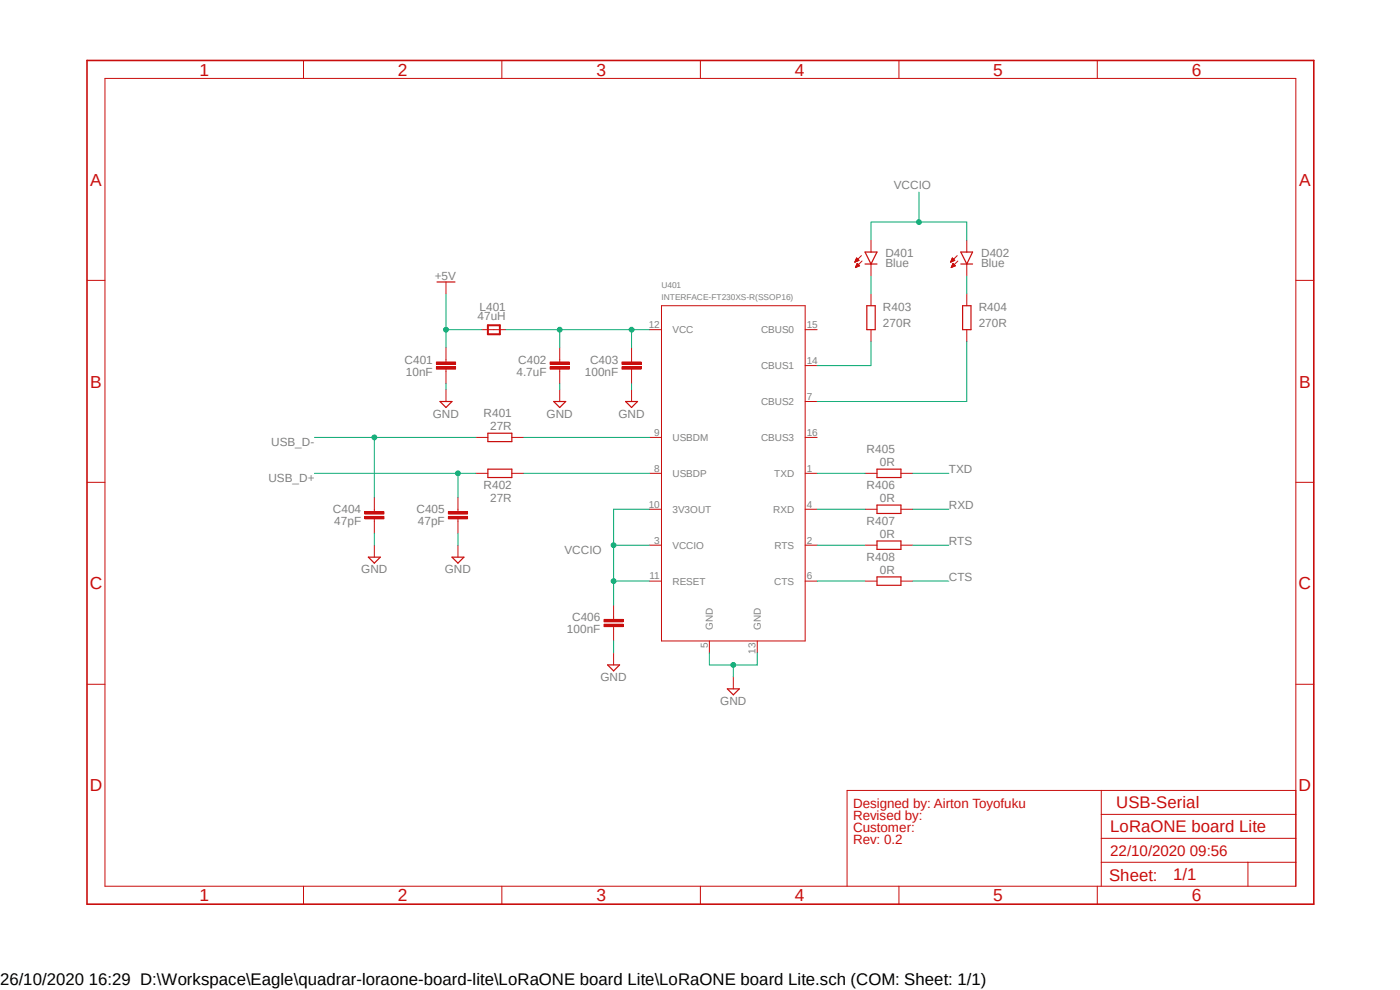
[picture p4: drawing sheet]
<svg xmlns="http://www.w3.org/2000/svg" width="297mm" height="210mm" viewBox="0 0 297 210" stroke-linecap="round" stroke-linejoin="round" font-family="sans-serif">
<path d="M17.9 12.5l261.2 179.9M279.1 12.5l-261.2 179.9" fill="none" stroke="#fff" stroke-width=".21"/>
<g fill="none" stroke="#c90d0c" stroke-width=".21">
<path d="M22.3 16.6h252.6v171.4h-252.6zM64.4 12.8v3.8M106.5 12.8v3.8M148.6 12.8v3.8M190.7 12.8v3.8M232.8 12.8v3.8M18.5 59.5h3.8M94.6 59.8v2.6M274.9 59.5h3.8M18.5 102.3h3.8M97.2 108v.5M97.2 110.1v.5"/>
<path d="M274.9 102.3h3.8M130.2 138.5v2.6M18.5 145.2h3.8M274.9 145.2h3.8M233.6 167.7v20.3M233.6 177.8h41.3M233.6 172.8h41.3M274.9 167.7h-95.2v20.3M64.4 188v3.8M106.5 188v3.8M148.6 188v3.8M190.7 188v3.8"/>
<path d="M232.8 188v3.8M233.6 182.9h41.3M264.8 182.9v5.1"/>
</g>
<path d="M18.5 12.8h260.2v179h-260.2z" fill="none" stroke="#c90d0c" stroke-width=".34"/>
<path d="M92.7 59.8h3.8M128.9 141.1h2.5l-1.2 1.2z" fill="none" stroke="#c90d0c" stroke-width=".25"/>
<path d="M95.1 109.6h4.1v.5h-4.1z" fill-rule="evenodd" fill="#c90d0c"/>
<path d="M95.1 109.6h4.1v.5h-4.1z" fill="none" stroke="#c90d0c" stroke-width=".21"/>
<path d="M95.1 108.5h4.1v.6h-4.1z" fill-rule="evenodd" fill="#c90d0c"/>
<path d="M79.4 108v.5M79.4 110.1v.5M95.1 108.5h4.1v.6h-4.1zM97.2 105.5v2.5M97.2 110.6v2.5" fill="none" stroke="#c90d0c" stroke-width=".21"/>
<path d="M77.4 109.6h4v.5h-4z" fill-rule="evenodd" fill="#c90d0c"/>
<path d="M77.4 109.6h4v.5h-4z" fill="none" stroke="#c90d0c" stroke-width=".21"/>
<path d="M77.4 108.5h4v.6h-4z" fill-rule="evenodd" fill="#c90d0c"/>
<path d="M94.6 76.3v.5M94.6 78.3v.5M77.4 108.5h4v.6h-4zM79.4 105.5v2.5M79.4 110.6v2.5" fill="none" stroke="#c90d0c" stroke-width=".21"/>
<path d="M92.6 77.8h4v.5h-4z" fill-rule="evenodd" fill="#c90d0c"/>
<path d="M92.6 77.8h4v.5h-4z" fill="none" stroke="#c90d0c" stroke-width=".21"/>
<path d="M92.6 76.8h4v.5h-4z" fill-rule="evenodd" fill="#c90d0c"/>
<path d="M92.6 76.8h4v.5h-4zM94.6 73.7v2.6M94.6 78.8v2.6M118.7 76.3v.5M118.7 78.3v.5" fill="none" stroke="#c90d0c" stroke-width=".21"/>
<path d="M116.7 77.8h4.1v.5h-4.1z" fill-rule="evenodd" fill="#c90d0c"/>
<path d="M116.7 77.8h4.1v.5h-4.1z" fill="none" stroke="#c90d0c" stroke-width=".21"/>
<path d="M116.7 76.8h4.1v.5h-4.1z" fill-rule="evenodd" fill="#c90d0c"/>
<path d="M116.7 76.8h4.1v.5h-4.1zM118.7 73.7v2.6M118.7 78.8v2.6M134 76.3v.5M134 78.3v.5" fill="none" stroke="#c90d0c" stroke-width=".21"/>
<path d="M132 77.8h4v.5h-4z" fill-rule="evenodd" fill="#c90d0c"/>
<path d="M132 77.8h4v.5h-4z" fill="none" stroke="#c90d0c" stroke-width=".21"/>
<path d="M132 76.8h4v.5h-4z" fill-rule="evenodd" fill="#c90d0c"/>
<path d="M132 76.8h4v.5h-4zM134 73.7v2.6M134 78.8v2.6M130.2 130.9v.5M130.2 132.9v.5" fill="none" stroke="#c90d0c" stroke-width=".21"/>
<path d="M128.1 132.4h4.1v.5h-4.1z" fill-rule="evenodd" fill="#c90d0c"/>
<path d="M128.1 132.4h4.1v.5h-4.1z" fill="none" stroke="#c90d0c" stroke-width=".21"/>
<path d="M128.1 131.4h4.1v.5h-4.1z" fill-rule="evenodd" fill="#c90d0c"/>
<g fill="none" stroke="#c90d0c" stroke-width=".21">
<path d="M181.4 55.5h.1M181.4 55.5h.3M181.4 55.4h.5M181.5 55.3h.6M181.5 56.7h.1M181.5 55.2h.7M181.5 56.6h.3M181.6 55.1h.5M181.6 56.5h.4M181.6 55h.4M181.6 56.4h.6M181.7 54.9h.2"/>
<path d="M181.7 56.3h.6M181.7 54.8h.1M181.7 56.3h.5M181.7 54.7l.5 .5-.8 .4zM181.7 56.2h.5M181.8 56h.3M181.8 56h.1M181.8 55.9h.1M181.9 55.9l-.4 .9M181.9 55.9l.5 .5-.9 .4M182.8 54.2l-1.4 1.4M182.9 55.4l-1.4 1.4"/>
<path d="M184.8 50.9v2.6M184.8 56v2.5M201.7 55.5h.1M201.7 55.5h.3M201.8 55.4h.4M201.8 55.3h.6M201.8 56.7h.1M201.8 55.2h.7M201.8 56.6h.3M201.9 55.1h.5M201.9 56.5h.5M201.9 55h.4"/>
<path d="M201.9 56.4h.7M202 54.9h.2M202 54.8h.1M202 56.3h.6M202 54.7h.1M202.1 56.2h.4M202.1 56h.3M202.1 54.7l-.4 .9M202.1 54.7l.5 .5-.9 .4M202.1 56h.2M202.1 55.9h.1M202.2 55.9l-.4 .9"/>
<path d="M202.2 55.9l.5 .5-.9 .4M203.1 54.2l-1.4 1.4M203.2 55.4l-1.4 1.4M205.1 50.9v2.6M205.1 56v2.5M102.2 69.9h5.1M137.8 69.9h2.5M140.3 64.9h30.5v71.1h-30.5zM170.8 69.9h2.6M170.8 77.6h2.6M184.8 62.4v2.5M184.8 69.9v2.6"/>
<path d="M205.1 62.4v2.5M205.1 69.9v2.6M94.6 82.6v2.6M101 92.8h2.5M108.6 92.8h2.5M118.7 82.6v2.6M134 82.6v2.6M137.8 92.8h2.5M170.8 92.8h2.6M170.8 85.2h2.6M79.4 115.7v2.5M97.2 115.7v2.5"/>
<path d="M101 100.4h2.5M108.6 100.4h2.5M137.8 100.4h2.5M137.8 115.7h2.5M137.8 108h2.5M170.8 100.4h2.6M170.8 115.7h2.6M170.8 108h2.6M183.5 100.4h2.6M183.5 115.7h2.6M183.5 108h2.6M191.1 100.4h2.6"/>
<path d="M191.1 115.7h2.6M191.1 108h2.6M128.1 131.4h4.1v.5h-4.1zM130.2 128.4v2.5M130.2 133.4v2.6M137.8 123.3h2.5M150.5 136v2.5M160.7 136v2.5M170.8 123.3h2.6M183.5 123.3h2.6M191.1 123.3h2.6M155.6 143.6v2.5"/>
</g>
<g fill="none" stroke="#c90d0c" stroke-width=".25">
<path d="M183.5 53.5h2.6l-1.3 2.5zM183.5 56h2.6M203.8 56h2.5M203.8 53.5h2.5l-1.2 2.5zM183.9 64.9h1.8v5h-1.8zM204.2 64.9h1.8v5h-1.8zM93.3 85.2h2.6l-1.3 1.2zM103.5 99.5h5.1v1.8h-5.1zM103.5 91.9h5.1v1.8h-5.1zM117.5 85.2h2.5l-1.3 1.2zM132.7 85.2h2.6l-1.3 1.2zM186.1 99.5h5v1.8h-5z"/>
<path d="M78.1 118.2h2.6l-1.3 1.3zM95.9 118.2h2.5l-1.2 1.3zM186.1 107.1h5v1.8h-5zM186.1 114.8h5v1.7h-5zM186.1 122.4h5v1.8h-5zM154.3 146.1h2.5l-1.2 1.3z"/>
</g>
<path d="M103.5 69h2.5v1.9h-2.5z" fill="none" stroke="#c90d0c" stroke-width=".42"/>
<path d="M94.6 62.4v11.3M94.6 69.9h7.6" fill="none" stroke="#0dab76" stroke-width=".21"/>
<circle cx="94.6" cy="69.9" r=".51" fill="#0dab76"/>
<g fill="none" stroke="#0dab76" stroke-width=".21">
<path d="M107.3 69.9h30.5M118.7 69.9v3.8"/>
<circle cx="94.6" cy="69.9" r=".51"/>
</g>
<circle cx="118.7" cy="69.9" r=".51" fill="#0dab76"/>
<g fill="none" stroke="#0dab76" stroke-width=".21">
<path d="M134 69.9v3.8"/>
<circle cx="118.7" cy="69.9" r=".51"/>
</g>
<circle cx="134" cy="69.9" r=".51" fill="#0dab76"/>
<g fill="none" stroke="#0dab76" stroke-width=".21">
<path d="M94.6 81.4v1.2M118.7 81.4v1.2M134 81.4v1.2M79.4 113.1v2.6M97.2 113.1v2.6M150.5 138.5v2.6h10.2v-2.6M155.6 141.1v2.5"/>
<circle cx="134" cy="69.9" r=".51"/>
</g>
<circle cx="155.6" cy="141.1" r=".51" fill="#0dab76"/>
<g fill="none" stroke="#0dab76" stroke-width=".21">
<path d="M66.7 92.8h34.3M79.4 92.8v12.7M111.1 92.8h26.7M111.1 100.4h26.7M130.2 136v2.5"/>
<circle cx="155.6" cy="141.1" r=".51"/>
</g>
<circle cx="79.4" cy="92.8" r=".51" fill="#0dab76"/>
<g fill="none" stroke="#0dab76" stroke-width=".21">
<path d="M66.7 100.4h34.3M97.2 100.4v5.1"/>
<circle cx="79.4" cy="92.8" r=".51"/>
</g>
<circle cx="97.2" cy="100.4" r=".51" fill="#0dab76"/>
<g fill="none" stroke="#0dab76" stroke-width=".21">
<path d="M130.2 115.7h7.6M137.8 108h-7.6v20.4"/>
<circle cx="97.2" cy="100.4" r=".51"/>
</g>
<circle cx="130.2" cy="115.7" r=".51" fill="#0dab76"/>
<g fill="none" stroke="#0dab76" stroke-width=".21">
<path d="M130.2 123.3h7.6"/>
<circle cx="130.2" cy="115.7" r=".51"/>
</g>
<circle cx="130.2" cy="123.3" r=".51" fill="#0dab76"/>
<g fill="none" stroke="#0dab76" stroke-width=".21">
<path d="M184.8 50.9v-3.8h20.3v3.8M194.9 40.8v6.3"/>
<circle cx="130.2" cy="123.3" r=".51"/>
</g>
<circle cx="194.9" cy="47.1" r=".51" fill="#0dab76"/>
<g fill="none" stroke="#0dab76" stroke-width=".21">
<path d="M184.8 58.5v3.9M205.1 58.5v3.9M184.8 72.5v5.1h-11.4M205.1 72.5v12.7h-31.7M173.4 108h10.1M173.4 100.4h10.1M173.4 115.7h10.1M193.7 108h7.6M193.7 100.4h7.6M193.7 115.7h7.6M173.4 123.3h10.1M193.7 123.3h7.6"/>
<circle cx="194.9" cy="47.1" r=".51"/>
</g>
<g font-size="3.7" fill="#c90d0c">
<text x="42.3" y="16">1</text>
<text x="84.4" y="16">2</text>
<text x="126.5" y="16">3</text>
<text x="168.6" y="16">4</text>
<text x="210.7" y="16">5</text>
<text x="252.9" y="16">6</text>
<text x="19.1" y="39.4">A</text>
<text x="275.6" y="39.4">A</text>
<text x="19.1" y="82.2">B</text>
<text x="275.6" y="82.2">B</text>
<text x="19" y="125.1">C</text>
<text x="275.5" y="125.1">C</text>
<text x="19" y="167.9">D</text>
<text x="275.5" y="167.9">D</text>
<text x="42.3" y="191.2">1</text>
<text x="84.4" y="191.2">2</text>
<text x="126.5" y="191.2">3</text>
<text x="168.6" y="191.2">4</text>
<text x="210.7" y="191.2">5</text>
<text x="252.9" y="191.2">6</text>
</g>
<g font-size="3.6" fill="#c90d0c">
<text x="236.8" y="171.5">USB-Serial</text>
<text x="235.5" y="176.6">LoRaONE board Lite</text>
<text x="235.3" y="186.9">Sheet:</text>
<text x="248.9" y="186.7">1/1</text>
</g>
<text font-size="3.6" x="0" y="208.9">26/10/2020 16:29 D:\Workspace\Eagle\quadrar-loraone-board-lite\LoRaONE board Lite\LoRaONE board Lite.sch (COM: Sheet: 1/1)</text>
<text font-size="3.2" fill="#c90d0c" x="235.5" y="181.7">22/10/2020 09:56</text>
<g font-size="2.8" fill="#c90d0c">
<text x="181" y="171.5">Designed by: Airton Toyofuku</text>
<text x="181" y="176.6">Customer:</text>
<text x="181" y="179.1">Rev: 0.2</text>
<text x="181" y="174">Revised by:</text>
</g>
<g font-size="2.5" fill="#808080">
<text x="189.6" y="40">VCCIO</text>
<text x="92.2" y="59.3">+5V</text>
<text x="187.8" y="56.6">Blue</text>
<text x="187.8" y="54.5">D401</text>
<text x="208.2" y="56.6">Blue</text>
<text x="208.2" y="54.5">D402</text>
<text x="187.3" y="65.9">R403</text>
<text x="207.7" y="65.9">R404</text>
<text x="101.3" y="67.9">47uH</text>
<text x="101.7" y="66">L401</text>
<text x="187.3" y="69.4">270R</text>
<text x="207.7" y="69.4">270R</text>
<text x="85.8" y="77.2">C401</text>
<text x="109.9" y="77.2">C402</text>
<text x="125.2" y="77.2">C403</text>
<text x="86.1" y="79.7">10nF</text>
<text x="109.6" y="79.7">4.7uF</text>
<text x="124.1" y="79.7">100nF</text>
<text x="91.8" y="88.6">GND</text>
<text x="102.6" y="88.5">R401</text>
<text x="116" y="88.6">GND</text>
<text x="131.2" y="88.6">GND</text>
<text x="57.5" y="94.6">USB_D-</text>
<text x="104" y="91.3">27R</text>
<text x="183.9" y="96.1">R405</text>
<text x="186.7" y="98.9">0R</text>
<text x="201.3" y="100.4">TXD</text>
<text x="56.9" y="102.2">USB_D+</text>
<text x="102.6" y="103.7">R402</text>
<text x="104" y="106.5">27R</text>
<text x="183.9" y="103.7">R406</text>
<text x="186.7" y="106.5">0R</text>
<text x="70.6" y="108.9">C404</text>
<text x="70.9" y="111.5">47pF</text>
<text x="88.4" y="108.9">C405</text>
<text x="88.6" y="111.5">47pF</text>
<text x="183.9" y="111.3">R407</text>
<text x="201.3" y="108">RXD</text>
<text x="119.8" y="117.4">VCCIO</text>
<text x="183.9" y="118.9">R408</text>
<text x="186.7" y="114.1">0R</text>
<text x="201.3" y="115.7">RTS</text>
<text x="76.6" y="121.6">GND</text>
<text x="94.4" y="121.6">GND</text>
<text x="186.7" y="121.8">0R</text>
<text x="201.3" y="123.3">CTS</text>
<text x="121.4" y="131.8">C406</text>
<text x="120.3" y="134.3">100nF</text>
<text x="127.4" y="144.5">GND</text>
<text x="152.8" y="149.6">GND</text>
</g>
<g font-size="2.1" fill="#808080">
<text x="137.6" y="69.6">12</text>
<text x="142.7" y="70.7">VCC</text>
<text x="161.5" y="70.7">CBUS0</text>
<text x="171.2" y="69.6">15</text>
<text x="171.2" y="77.2">14</text>
<text x="161.5" y="78.3">CBUS1</text>
<text x="161.5" y="85.9">CBUS2</text>
<text x="171.2" y="84.8">7</text>
<text x="138.8" y="92.5">9</text>
<text x="142.7" y="93.6">USBDM</text>
<text x="161.5" y="93.6">CBUS3</text>
<text x="171.2" y="92.5">16</text>
<text x="138.8" y="100.1">8</text>
<text x="142.7" y="101.2">USBDP</text>
<text x="164.3" y="101.2">TXD</text>
<text x="171.2" y="100.1">1</text>
<text x="137.6" y="107.7">10</text>
<text x="171.2" y="107.7">4</text>
<text x="142.7" y="108.8">3V3OUT</text>
<text x="164" y="108.8">RXD</text>
<text x="138.8" y="115.3">3</text>
<text x="142.7" y="116.4">VCCIO</text>
<text x="164.3" y="116.4">RTS</text>
<text x="171.2" y="115.3">2</text>
<text x="137.8" y="122.9">11</text>
<text x="142.7" y="124">RESET</text>
<text x="164.3" y="124">CTS</text>
<text x="171.2" y="122.9">6</text>
<text x="150.2" y="137.5" transform="rotate(-90 150.2 137.5)">5</text>
<text x="151.3" y="133.6" transform="rotate(-90 151.3 133.6)">GND</text>
<text x="161.4" y="133.6" transform="rotate(-90 161.4 133.6)">GND</text>
<text x="160.3" y="138.7" transform="rotate(-90 160.3 138.7)">13</text>
</g>
<g font-size="1.8" fill="#808080">
<text x="140.3" y="63.6">INTERFACE-FT230XS-R(SSOP16)</text>
<text x="140.3" y="61">U401</text>
</g>
</svg>
